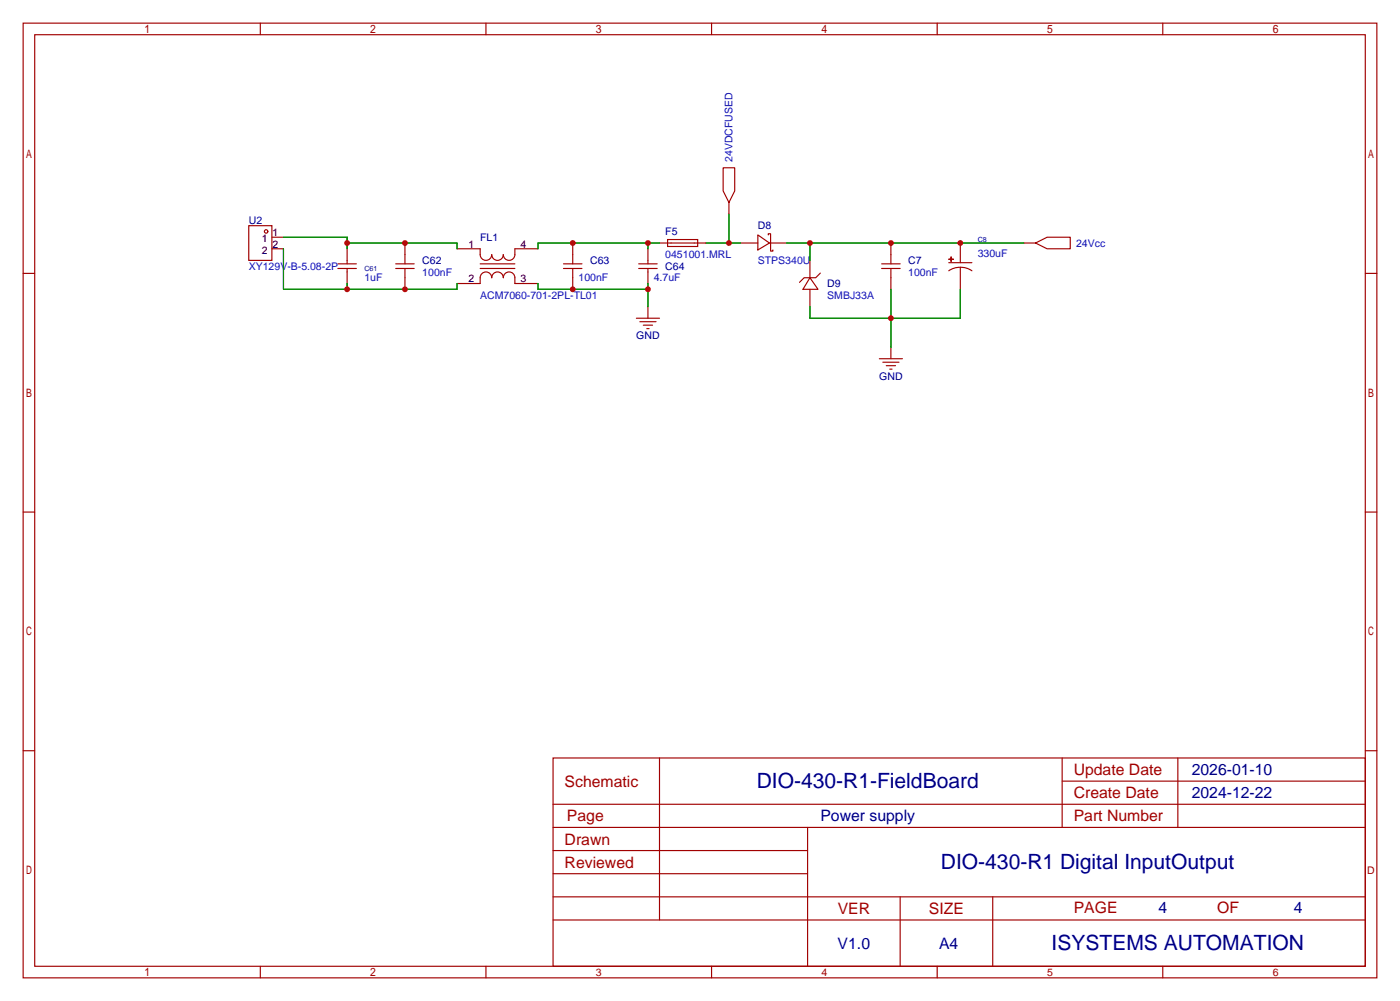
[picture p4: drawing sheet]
<svg xmlns="http://www.w3.org/2000/svg" width="307mm" height="220mm" viewBox="0 0 307 220" stroke-linecap="round" stroke-linejoin="round" font-family="sans-serif">
<g fill="none" stroke="#a10000" stroke-width=".25">
<path d="M5.1 5.1h297.2v209.5h-297.2zM7.6 7.6h292.1v204.5h-292.1zM57.1 5.1v2.5M106.7 5.1v2.5M156.2 5.1v2.5M205.7 5.1v2.5M255.3 5.1v2.5M158.7 36.8h2.6v5.1l-1.3 2.5-1.3-2.5zM54.6 49.5h5.1v7.6h-5.1zM59.7 52.1h2.5M59.7 54.6h2.5M74.2 57.9h4"/>
<path d="M74.2 58.9h4M76.2 54.6v3.3M76.2 58.9v3.3M86.9 57.9h4M86.9 58.9h4M88.9 53.3v4.6M88.9 58.9v4.6M100.3 54.6h5.1v1.3a1.27 1.27 0 0 0 1.3 1.3 1.27 1.27 0 0 0 1.2-1.3 1.27 1.27 0 0 0 1.3 1.2 1.27 1.27 0 0 0 1.3-1.2 1.27 1.27 0 0 0 1.3 1.3 1.27 1.27 0 0 0 1.2-1.3v-1.3h5.1M105.4 57.9h7.6M105.4 58.9h7.6M123.7 57.9h4.1M123.7 58.9h4.1"/>
<path d="M125.7 53.3v4.6M125.7 58.9v4.6M140.2 57.9h4.1M140.2 58.9h4.1M142.2 54.6v3.3M142.2 58.9v3.3M144.8 53.3h10.1M146.6 52.6h6.6v1.5h-6.6zM160 44.4v2.6M162.6 53.3h3.8M166.4 51.6l2.5 1.7-2.5 1.6zM168.7 51.6v-.3h.5v3.8h.5v-.2"/>
<path d="M168.9 53.3h3.8M177.8 57.1v3.9M180.1 59.9l-1 1.1h-2.6l-1 1M193.5 57.9h4.1M193.5 58.9h4.1M195.6 53.3v4.6M195.6 58.9v4.6M208.3 56.9h1zM208.3 57.7h5.1M208.8 56.4v1zM210.8 58.7l1.6 .2 1 .5M210.8 58.7l-1.1 .1-1.4 .6"/>
<path d="M210.8 53.3v4.4M210.8 58.7v4.8M224.8 53.3h2.5M227.3 53.3l2.6-1.2h5v2.5h-5zM5.1 60h2.5M100.3 62.2h5.1v-1.2a1.27 1.27 0 0 1 1.3-1.3 1.27 1.27 0 0 1 1.2 1.3 1.27 1.27 0 0 1 1.3-1.3 1.27 1.27 0 0 1 1.3 1.3 1.27 1.27 0 0 1 1.3-1.3 1.27 1.27 0 0 1 1.2 1.3v1.2h5.1M139.7 69.8h5.1M140.5 70.6h3.5M141.2 71.4h2.1M142 72.1h.5M142.2 67.3v2.5M177.8 61l1.8 2.5h-3.3z"/>
<path d="M177.8 63.5v3.8M193 78.7h5.1M193.8 79.5h3.6M195.6 76.2v2.5M299.7 60h2.6M194.6 80.3h2M195.3 81h.5M5.1 112.4h2.5M299.7 112.4h2.6M5.1 164.8h2.5M121.4 166.4h178.3v45.7h-178.3zM121.4 176.5h178.3"/>
<path d="M144.8 166.4v35.5M233.2 166.4v15.2M233.2 171.4h66.5M258.6 166.4v15.2M299.7 164.8h2.6M121.4 186.7h55.9M121.4 181.6h178.3M121.4 196.8h178.3M121.4 191.8h55.9M177.3 181.6v30.5M197.6 196.8v15.3M217.9 196.8v15.3"/>
<path d="M57.1 212.1v2.5M106.7 212.1v2.5M121.4 201.9h178.3M156.2 212.1v2.5M205.7 212.1v2.5M255.3 212.1v2.5"/>
<circle cx="58.4" cy="50.8" r=".38"/>
</g>
<g fill="none" stroke="#008700" stroke-width=".25">
<path d="M62.2 52.1h14v2.5M62.2 54.6v8.9h38.1v-1.3M76.2 53.3h24.1v1.3M142.2 53.3v1.3M144.8 53.3h-26.7v1.3M154.9 53.3h7.7M160 47v6.3M172.7 53.3h52.1M177.8 53.3v3.8M76.2 62.2v1.3M118.1 62.2v1.3h24.1M142.2 62.2v5.1"/>
<path d="M195.6 63.5v12.7M210.8 63.5v6.3h-33v-2.5"/>
</g>
<g fill="#c00">
<circle cx="195.6" cy="53.3" r=".63"/>
<circle cx="210.8" cy="53.3" r=".63"/>
<circle cx="177.8" cy="53.3" r=".63"/>
<circle cx="195.6" cy="69.8" r=".63"/>
<circle cx="160" cy="53.3" r=".63"/>
<circle cx="76.2" cy="53.3" r=".63"/>
<circle cx="88.9" cy="53.3" r=".63"/>
<circle cx="88.9" cy="63.5" r=".63"/>
<circle cx="76.2" cy="63.5" r=".63"/>
<circle cx="142.2" cy="53.3" r=".63"/>
<circle cx="125.7" cy="53.3" r=".63"/>
<circle cx="142.2" cy="63.5" r=".63"/>
<circle cx="125.7" cy="63.5" r=".63"/>
</g>
<g font-size="4.6" fill="#000080">
<text x="166.1" y="173.1">DIO-430-R1-FieldBoard</text>
<text x="206.5" y="190.8">DIO-430-R1 Digital InputOutput</text>
<text x="230.9" y="208.6">ISYSTEMS AUTOMATION</text>
</g>
<g font-size="3.5" fill="#a00000">
<text x="124" y="172.7">Schematic</text>
<text x="235.7" y="170.1">Update Date</text>
<text x="235.7" y="175.2">Create Date</text>
<text x="124" y="185.4">Drawn</text>
<text x="124.5" y="180.3">Page</text>
<text x="235.7" y="180.3">Part Number</text>
<text x="124" y="190.4">Reviewed</text>
<text x="183.9" y="200.6">VER</text>
<text x="203.9" y="200.6">SIZE</text>
<text x="235.7" y="200.3">PAGE</text>
<text x="267.2" y="200.3">OF</text>
</g>
<g font-size="3.5" fill="#000080">
<text x="261.6" y="170.1">2026-01-10</text>
<text x="261.6" y="175.2">2024-12-22</text>
<text x="180.1" y="180.3">Power supply</text>
<text x="254.3" y="200.3">4</text>
<text x="284" y="200.3">4</text>
<text x="183.9" y="208.2">V1.0</text>
<text x="206.2" y="208.2">A4</text>
</g>
<g font-size="2.3" fill="#00f">
<text x="160.8" y="35.6" transform="rotate(-90 160.8 35.6)">24VDCFUSED</text>
<text x="54.6" y="59.2">XY129V-B-5.08-2P</text>
<text x="146" y="56.7">0451001.MRL</text>
<text x="166.4" y="58">STPS340U</text>
<text x="214.6" y="56.4">330uF</text>
<text x="236.2" y="54.1">24Vcc</text>
<text x="80" y="61.8">1uF</text>
<text x="92.7" y="60.5">100nF</text>
<text x="105.4" y="65.6">ACM7060-701-2PL-TL01</text>
<text x="127" y="61.8">100nF</text>
<text x="143.5" y="61.8">4.7uF</text>
<text x="181.6" y="65.6">SMBJ33A</text>
<text x="199.4" y="60.5">100nF</text>
</g>
<g font-size="2.3" fill="#000080">
<text x="54.6" y="49.1">U2</text>
<text x="105.4" y="52.9">FL1</text>
<text x="146" y="51.6">F5</text>
<text x="166.4" y="50.3">D8</text>
<text x="92.7" y="58">C62</text>
<text x="129.5" y="58">C63</text>
<text x="146" y="59.2">C64</text>
<text x="199.4" y="58">C7</text>
<text x="181.6" y="63">D9</text>
<text x="139.7" y="74.5">GND</text>
<text x="193" y="83.4">GND</text>
</g>
<g font-size="2.3">
<text x="57.5" y="53.1">1</text>
<text x="59.8" y="51.8">1</text>
<text x="57.5" y="55.7">2</text>
<text x="59.8" y="54.4">2</text>
<text x="102.9" y="54.4">1</text>
<text x="114.3" y="54.4">4</text>
<text x="102.9" y="62">2</text>
<text x="114.3" y="62">3</text>
</g>
<g font-size="2.3" fill="#a00000">
<text x="300.2" y="191.8">D</text>
<text x="130.8" y="214.2">3</text>
<text x="180.3" y="214.2">4</text>
<text x="229.9" y="214.2">5</text>
<text x="279.4" y="214.2">6</text>
</g>
<g font-size="1.6" fill="#000080">
<text x="214.6" y="53">C8</text>
<text x="80" y="59.4">C61</text>
</g>
</svg>
